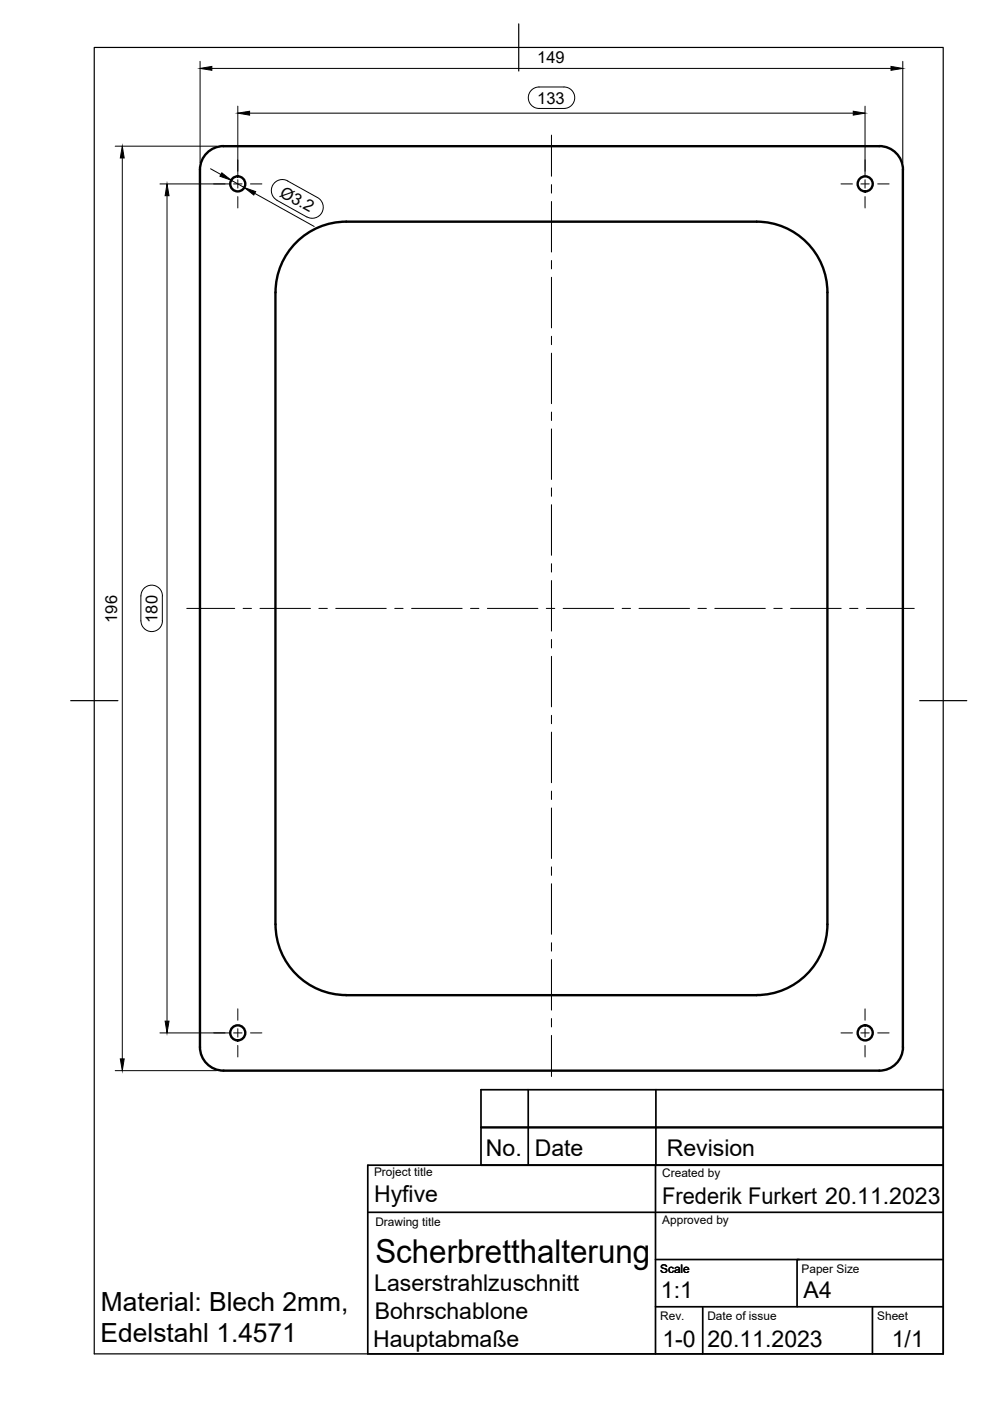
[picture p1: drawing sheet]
<svg xmlns="http://www.w3.org/2000/svg" width="210mm" height="297mm" viewBox="0 0 210 297" stroke-linecap="round" stroke-linejoin="round" font-family="sans-serif">
<!-- layer: Visible -->
<g fill="none" stroke="#000" stroke-width=".51">
<path d="M47.4 31h139M47.4 31a5 5 0 0 0-5 5v186a5 5 0 0 0 5 5h139a5 5 0 0 0 5.1-5l-.1-186a5 5 0 0 0-5-5M58.4 196v-134a15 15 0 0 1 15-15h87a15 15 0 0 1 15 15v134M58.4 196a15 15 0 0 0 15 15M175.4 196a15 15 0 0 1-15 15M73.4 211h87"/>
<circle cx="50.4" cy="39" r="1.6"/>
<circle cx="183.4" cy="39" r="1.6"/>
<circle cx="50.4" cy="219" r="1.6"/>
<circle cx="183.4" cy="219" r="1.6"/>
</g>
<!-- layer: TitleBlock -->
<path d="M102 239h98h-98M112 231v16M139.1 231v16M78 247h122h-98v-16h98v56h-122zM78 257h122M139 247v40M139 277.1h61M139 267h30.5M149 277.1v9.9M185 277.1v9.9M200 267h-31v10.1" fill="none" stroke="#000" stroke-width=".36"/>
<!-- layer: Border -->
<path d="M20 10.1h180v276.9h-180zM110 5.1v10M15 148.6h10M195 148.6h10" fill="none" stroke="#000" stroke-width=".25"/>
<!-- layer: FD_Dimensions -->
<g fill="none" stroke="#000" stroke-width=".21">
<path d="M42.4 13v21.5M44.9 14.5h144M112.7 19.1l1-.6 .6-.1h5.3a2.28 2.28 0 0 1 2.3 2.3 2.28 2.28 0 0 1-2.3 2.3h-5.3a2.28 2.28 0 0 1-2.1-1.4 2.28 2.28 0 0 1 .5-2.5zM191.4 13v21.5M24.4 31h21.5M25.9 33.5v191M33.9 39h15M44.6 35.8l2.2 1.2M49 38.2l2.8 1.6M50.4 22.5v15M52.9 24h128M183.4 22.5v15"/>
<path d="M35.4 41.5v175M54 41l12.6 7M65.1 46a2.34 2.34 0 0 0 3.1-.9 2.34 2.34 0 0 0-.9-3.2l-6.3-3.5a2.33 2.33 0 0 0-3.2 .9 2.33 2.33 0 0 0 .9 3.1l6.3 3.6M29.9 126.4v5.2M29.9 126.3a2.28 2.28 0 0 1 2.3-2.2 2.28 2.28 0 0 1 2.2 2.2M29.9 131.6a2.28 2.28 0 0 0 2.3 2.3 2.28 2.28 0 0 0 2.2-2.3M34.4 126.4v5.2M33.9 219h15M24.4 227h21.5"/>
</g>
<path d="M42.4 14.5l2.5-.4v.8zM188.9 14.1l2.5 .4-2.5 .4zM25.9 31l.4 2.5h-.8zM47 36.6l2 1.6-2.4-.8zM50.4 24l2.5-.4v.8zM180.9 23.6l2.5 .4-2.5 .4zM35.4 39l.4 2.5h-.8zM51.8 39.8l2.4 .8-.4 .7zM35 216.5h.8l-.4 2.5zM25.5 224.5h.8l-.4 2.5z" fill="#000" stroke="#000" stroke-width=".21"/>
<!-- layer: Smart Centers -->
<g fill="none" stroke="#000" stroke-width=".21">
<path d="M45.3 39h2.4M49.5 39h1.8M50.4 33.9v2.4M50.4 38.1v1.8M53.1 39h2.4M116.9 28.6v8.8M116.9 39.1v1.8M178.3 39h2.4M182.5 39h1.8M183.4 33.9v2.4M183.4 38.1v1.8M186.1 39h2.4"/>
<path d="M50.4 41.7v2.4M116.9 42.7v10.7M116.9 55.2v1.8M116.9 58.8v10.7M183.4 41.7v2.4M116.9 71.3v1.8M116.9 74.9v10.7M116.9 87.4v1.8M116.9 90.9v10.7M116.9 103.4v1.8M116.9 107v10.7M116.9 119.5v1.8"/>
<path d="M39.6 129h10.2M51.5 129h1.8M55.1 129h10.7M67.6 129h1.8M71.2 129h10.7M83.7 129h1.8M87.3 129h10.7M99.8 129h1.7M103.3 129h10.7M115.8 129h1.8M116.9 123.1v10.7M116.9 135.6v1.8"/>
<path d="M116.9 139.2v10.7M119.4 129h10.7M131.9 129h1.8M135.5 129h10.7M148 129h1.8M151.6 129h10.7M164.1 129h1.7M167.6 129h10.8M180.1 129h1.8M183.7 129h10.1M116.9 151.7v1.7M116.9 155.2v10.8"/>
<path d="M116.9 167.7v1.8M116.9 171.3v10.7M116.9 183.8v1.8M116.9 187.4v10.7M116.9 199.9v1.8M45.3 219h2.4M49.5 219h1.8M50.4 213.9v2.4M50.4 218.1v1.8M53.1 219h2.4M116.9 203.4v10.8M116.9 215.9v1.8"/>
<path d="M116.9 219.5v8.7M178.3 219h2.4M182.5 219h1.8M183.4 213.9v2.4M183.4 218.1v1.8M186.1 219h2.4M50.4 221.7v2.4M183.4 221.7v2.4"/>
</g>
<text font-size="7" x="79.6" y="267.7">Scherbretthalterung</text>
<g font-size="5.6">
<text x="21.4" y="277.9">Material: Blech 2mm,</text>
<text x="21.3" y="284.6">Edelstahl 1.4571</text>
</g>
<g font-size="4.9">
<text x="103" y="245.1">No. Date</text>
<text x="141.4" y="245.1">Revision</text>
<text x="79.3" y="254.9">Hyfive</text>
<text x="140.4" y="255.3">Frederik Furkert 20.11.2023</text>
<text x="79.4" y="273.7">Laserstrahlzuschnitt</text>
<text x="140.1" y="275.2">1:1</text>
<text x="170.4" y="275.3">A4</text>
<text x="79.4" y="279.7">Bohrschablone</text>
<text x="79.1" y="285.6">Hauptabmaße</text>
<text x="140.5" y="285.7">1-0</text>
<text x="150" y="285.5">20.11.2023</text>
<text x="189.1" y="285.7">1/1</text>
</g>
<g font-size="3.5">
<text x="113.9" y="13.4">149</text>
<text x="113.9" y="22">133</text>
<text x="59.1" y="41.5" transform="rotate(29 59.1 41.5)">Ø3.2</text>
<text x="24.9" y="132" transform="rotate(-90 24.9 132)">196</text>
<text x="33.4" y="132" transform="rotate(-90 33.4 132)">180</text>
</g>
<g font-size="2.5">
<text x="79.3" y="249.2">Project title</text>
<text x="140.4" y="249.6">Created by</text>
<text x="79.6" y="260">Drawing title</text>
<text x="140.4" y="259.6">Approved by</text>
<text x="140" y="269.9">Scale</text>
<text x="169.9" y="269.8">Paper Size</text>
<text x="140" y="279.9">Rev.</text>
<text x="150" y="279.9">Date of issue</text>
<text x="186" y="279.9">Sheet</text>
</g>
</svg>
